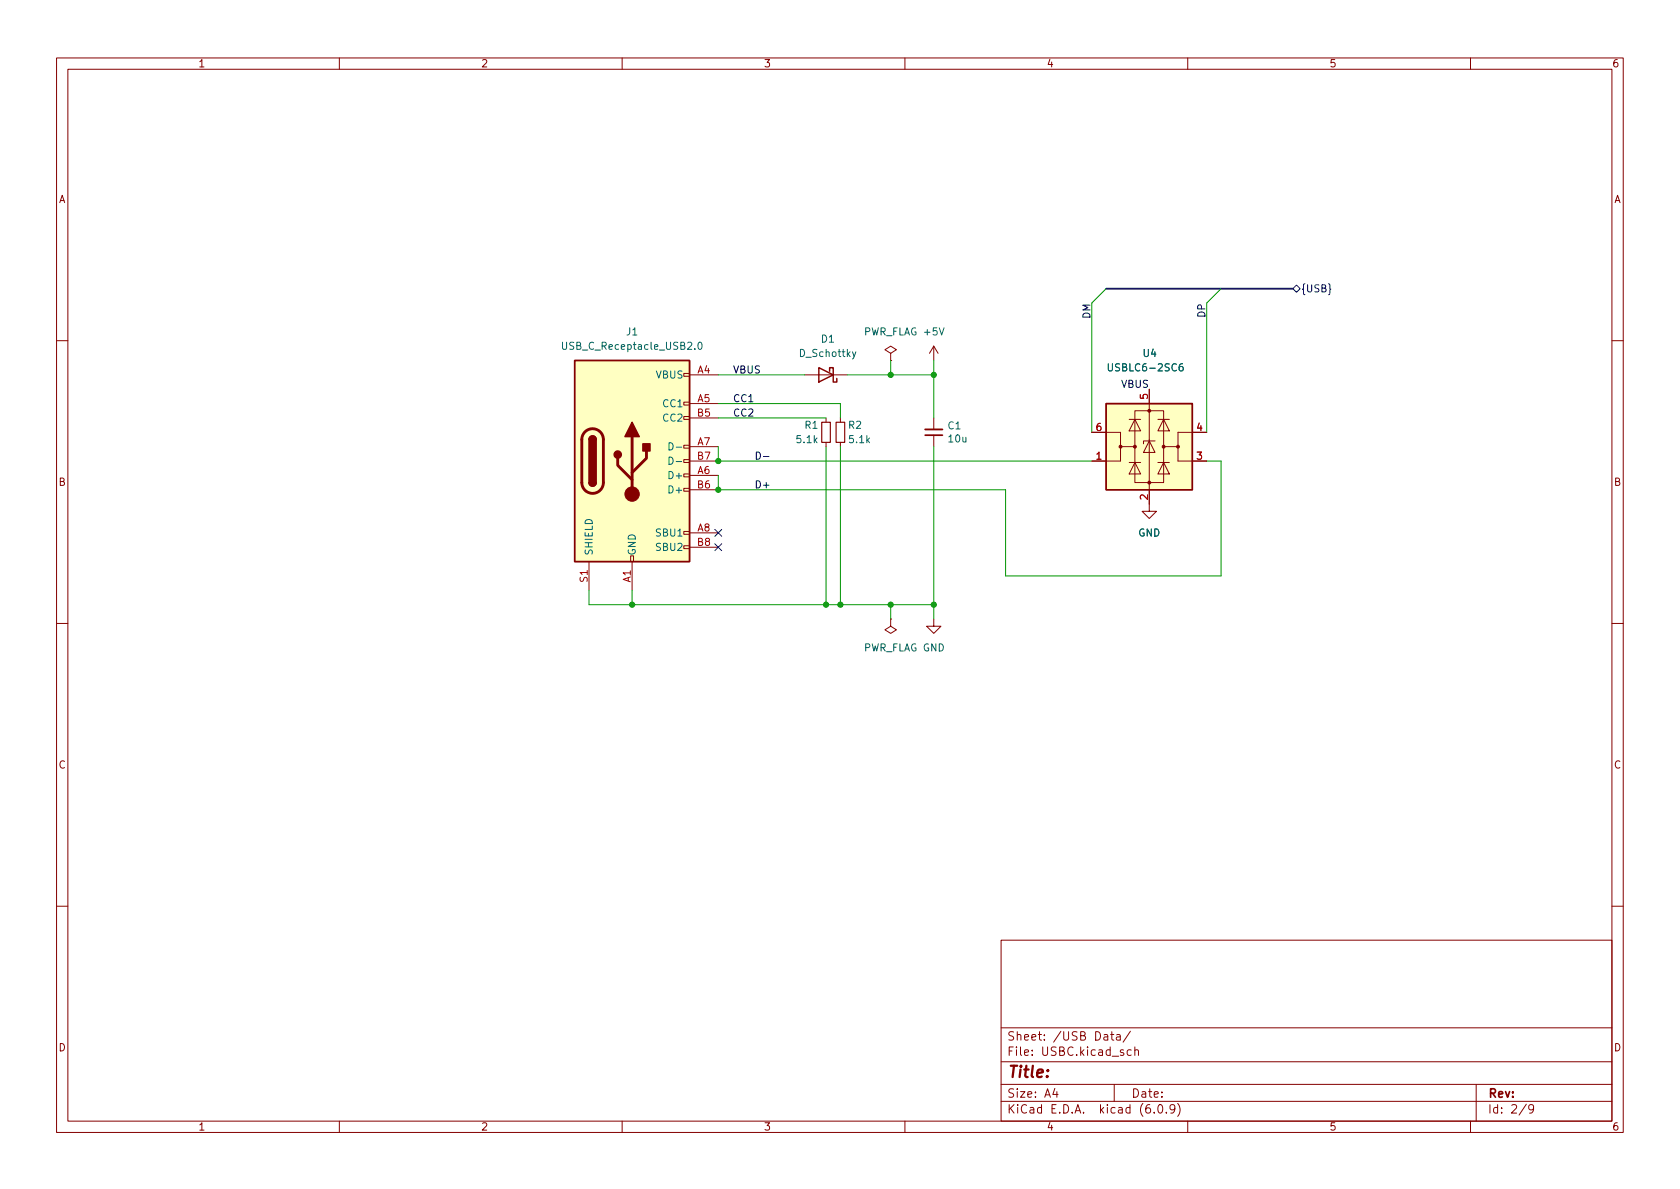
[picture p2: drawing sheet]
<svg xmlns="http://www.w3.org/2000/svg" width="297mm" height="210mm" viewBox="0 0 297 210" stroke-linecap="round" stroke-linejoin="round" font-family="sans-serif">
<g fill="none" stroke="#840000" stroke-width=".18">
<path d="M10 10.2h277v190.1h-277zM12 12.2h273v186.1h-273zM60 10.2v2M110 10.2v2M160 10.2v2M210 10.2v2M260 10.2v2M10 60.2h2M120.9 78.7h1v.5h-1zM120.9 73.7h1v.5h-1zM120.9 71.1h1v.5h-1zM120.9 66h1v.5h-1z"/>
<path d="M121.9 66.3h5.1M121.9 71.4h5.1M121.9 79h5.1M121.9 73.9h5.1M142.2 66.3h7.7M146 73.9v.8M146 78.2v.8M148.6 73.9v.8M148.6 78.2v.8M157.5 62.5l1-.7-1-.6-1 .6 1 .7v1.2M157.5 63.7h.1M165.1 61.2v2.5"/>
<path d="M165.1 73.9v2M165.1 77v2M165.1 61.2l-.8 1.3M165.1 61.2l.8 1.3M193 76.4h5.1v2.6h2.6M198.1 79v2.5h-5.1M199.6 74.2h2.1M200.7 72.6h5v12.7h-5zM200.7 74.2l1 2h-2.1zM203.2 68.8v21.6h1.3l-1.3 1.3-1.3-1.3h1.3M203.2 78l1 2h-2zM204.2 78h-2v.5"/>
<path d="M204.7 74.2h2.1M205.7 74.2l1.1 2h-2.1zM208.3 79v2.5h5.1M213.4 76.4h-5.1v2.6h-2.6M285 60.2h2M104.1 99.3v5.1M111.5 98.3h.5v1h-.5zM111.8 99.3v5.1M120.9 96.5h1v.5h-1zM120.9 94h1v.5h-1zM120.9 86.4h1v.5h-1zM120.9 83.8h1v.5h-1z"/>
<path d="M120.9 81.3h1v.5h-1zM121.9 84.1h5.1M121.9 94.2h5.1M121.9 86.6h5.1M121.9 81.5h5.1M121.9 96.8h5.1M199.6 81.8h2.1M200.7 81.8l1 2h-2.1zM204.7 81.8h2.1M205.7 81.8l1.1 2h-2.1zM10 110.2h2M157.5 109.5v1.2l1 .7-1 .6-1-.6 1-.7"/>
<path d="M157.5 109.5h.1M165.1 109.5v1.2h1.3l-1.3 1.3-1.3-1.3h1.3M285 110.2h2M10 160.2h2M177 166.3h108v32h-108zM285 160.2h2M60 198.3v2M110 198.3v2M160 198.3v2M177 194.8h108M177 191.8h108M177 187.8h108"/>
<path d="M177 181.8h108M186.5 192.5l-.4 1h1M186.9 193v1M195.2 183h.6l.1 .9M195.9 183.3l-.5 .1a.29 .29 0 0 0-.3 .2 .29 .29 0 0 0 .3 .3h.5M196.4 182.9h.5M196.6 182.4v1.3l.3 .2M197 191.8v3M197.4 183h.6l.1 .9M198.1 183.3l-.5 .1a.29 .29 0 0 0-.2 .2 .29 .29 0 0 0 .2 .3h.5M199.9 182.4l-1.3 1.9M200 185.7l-.4-.1-.3 .3v.4l.1 .3h.6"/>
<path d="M200.6 185.8l.3-.2 .3 .1 .1 .9M200.6 185.1v1.5M204.1 196.7v.1M204.9 195.4l.2-.1a.81 .81 0 0 1 .6 .7 .81 .81 0 0 1-.3 .8h-.2a.81 .81 0 0 1-.6-.6 .81 .81 0 0 1 .3-.8zM206.2 196.7v.1M207.7 196l-.3 .3h-.3l-.2-.3 .1-.6 .4-.1 .2 .2a.99 .99 0 0 1-.3 1.3h-.3M208.2 195.1a1.72 1.72 0 0 1 0 2.3M210 198.3v2M260 198.3v2M261 191.8v6.5M269.9 195.3l-1.3 1.9M271.2 196l-.3 .3h-.3l-.3-.3 .1-.6 .5-.1 .2 .2a.99 .99 0 0 1-.4 1.3h-.3"/>
</g>
<path d="M145.3 74.7h1.5v3.5h-1.5zM147.8 74.7h1.6v3.5h-1.6z" fill="none" stroke="#840000" stroke-width=".2"/>
<path d="M101.6 63.7h20.3v35.6h-20.3zM104.1 77.7a.64 .64 0 0 1 .7-.6 .64 .64 0 0 1 .6 .6M144.8 65l2.5 1.3-2.5 1.3zM146.7 65.7v-.7h.6v2.6h.7v-.7M195.6 71.4h15.2v15.2h-15.2zM104.1 85.3a.64 .64 0 0 0 .7 .7 .64 .64 0 0 0 .6-.7" fill="none" stroke="#840000" stroke-width=".25"/>
<path d="M99.5 60.5v1l.2 .3h.2l.3-.3v-1M118.3 78.3a.64 .64 0 0 1 .7 .6 .64 .64 0 0 1-.7 .7zM119.6 79.1h.9M123.5 60.6l.2-.1a.68 .68 0 0 1 .4 .6 .68 .68 0 0 1-.4 .7l-.2-.1-.1-.4zM151.3 62.2l-.4 1.2-.2 .1M196 64.3v1.1l.2 .2 .4-.1 .1-.1v-1.1M209.1 64.3l-.4 .1a.86 .86 0 0 0 0 1.2l.4-.1 .1-.5-.2-.2-.4 .1-.1 .1M118.3 80.8a.64 .64 0 0 1 .7 .7 .64 .64 0 0 1-.7 .6zM119.6 81.6h.9" fill="none" stroke="#006464" stroke-width=".18"/>
<g fill="#ffffc2" stroke="#ffffc2" stroke-width=".18">
<path d="M101.6 63.7h20.3v35.6h-20.3z"/>
<path d="M195.6 71.4h15.2v15.2h-15.2z"/>
</g>
<path d="M103.4 76.4a1.91 1.91 0 0 1 2.1-.4 1.91 1.91 0 0 1 1.2 1.7v7.6a1.91 1.91 0 0 1-1.9 1.9 1.91 1.91 0 0 1-1.9-1.9v-7.7l.1-.7zM111.8 77.2v10.2M114.3 79.8v1.2l-2.5 2.6M109.2 81v1.3l2.6 2.5" fill="none" stroke="#840000" stroke-width=".51"/>
<g fill="#840000" stroke="#840000" stroke-width=".25">
<path d="M104.1 85.3h1.3a.64 .64 0 0 1-.6 .7 .64 .64 0 0 1-.7-.7z"/>
<path d="M104.1 77.7h1.3v7.6h-1.3z"/>
<path d="M104.3 77.3a.64 .64 0 0 1 .7-.2 .64 .64 0 0 1 .4 .6h-1.3z"/>
<path d="M111.8 74.7l1.2 2.5h-2.5z"/>
<path d="M113.7 78.5h1.2v1.3h-1.2z"/>
<circle cx="109.2" cy="80.4" r=".63"/>
</g>
<g fill="#840000" stroke="#840000" stroke-width=".18">
<circle cx="111.8" cy="87.4" r="1.27"/>
<circle cx="198.1" cy="79" r=".25"/>
<circle cx="200.7" cy="79" r=".25"/>
<circle cx="203.2" cy="85.3" r=".25"/>
<circle cx="203.2" cy="72.6" r=".25"/>
<circle cx="205.7" cy="79" r=".25"/>
<circle cx="208.3" cy="79" r=".25"/>
</g>
<path d="M163.6 75.9h3" fill="none" stroke="#840000" stroke-width=".33"/>
<path d="M163.6 77h3" fill="none" stroke="#840000" stroke-width=".3"/>
<path d="M228.6 51l.6-.6 .7 .6-.7 .7zM126.4 96.2l1.2 1.2M126.4 93.6l1.2 1.2M127.6 96.2l-1.2 1.2M127.6 93.6l-1.2 1.2" fill="none" stroke="#000084" stroke-width=".18"/>
<path d="M133.7 79.9a.64 .64 0 0 1 .8 .7 .64 .64 0 0 1-.8 .6zM135 80.7h1" fill="none" stroke="#0f0f0f" stroke-width=".18"/>
<path d="M195.6 51h33" fill="none" stroke="#000084" stroke-width=".3"/>
<g fill="none" stroke="#009600" stroke-width=".18">
<path d="M195.6 51l-2.6 2.6v22.8M215.9 51l-2.5 2.6v22.8M127 71.4h21.6v2.5M127 79v2.5h66M127 66.3h15.2M127 73.9h19M146 79v27.9M148.6 79v27.9M149.9 66.3h15.2M157.5 63.7v2.6M165.1 63.7v10.2M165.1 79v30.5"/>
<path d="M213.4 81.5h2.5v20.3h-38.1v-15.2h-50.8v-2.5M104.1 104.4v2.5h61M111.8 104.4v2.5M157.5 106.9v2.6"/>
</g>
<g fill="#009600" stroke="#009600" stroke-width=".18">
<circle cx="146" cy="106.9" r=".46"/>
<circle cx="165.1" cy="106.9" r=".46"/>
<circle cx="157.5" cy="106.9" r=".46"/>
<circle cx="111.8" cy="106.9" r=".46"/>
<circle cx="127" cy="81.5" r=".46"/>
<circle cx="127" cy="86.6" r=".46"/>
<circle cx="148.6" cy="106.9" r=".46"/>
<circle cx="157.5" cy="66.3" r=".46"/>
<circle cx="165.1" cy="66.3" r=".46"/>
</g>
<text font-size="2.8" fill="#840000" x="178" y="190.6">Title:</text>
<g font-size="2.1" fill="#840000">
<text x="178" y="184">Sheet: /USB Data/</text>
<text x="178" y="186.7">File: USBC.kicad_sch</text>
<text x="178" y="196.9">KiCad E.D.A. kicad (6.0.9)</text>
<text x="178" y="194.1">Size: A4</text>
<text x="200" y="194.1">Date:</text>
<text x="263" y="194.1">Rev:</text>
<text x="263" y="196.9">Id: 2/9</text>
</g>
<g font-size="1.8" fill="#840000">
<text x="35" y="11.9">1</text>
<text x="85" y="11.9">2</text>
<text x="135" y="11.9">3</text>
<text x="185" y="11.9">4</text>
<text x="235" y="11.9">5</text>
<text x="285" y="11.9">6</text>
<text x="10.3" y="35.9">A</text>
<text x="285.3" y="35.9">A</text>
<text x="10.3" y="85.9">B</text>
<text x="285.3" y="85.9">B</text>
<text x="10.3" y="135.9">C</text>
<text x="285.3" y="135.9">C</text>
<text x="10.3" y="185.9">D</text>
<text x="285.3" y="185.9">D</text>
<text x="35" y="199.9">1</text>
<text x="85" y="199.9">2</text>
<text x="135" y="199.9">3</text>
<text x="185" y="199.9">4</text>
<text x="235" y="199.9">5</text>
<text x="285" y="199.9">6</text>
</g>
<text font-size="1.8" fill="#000084" x="230" y="51.7">{USB}</text>
<g font-size="1.8" fill="#006464">
<text x="110.8" y="59.3">J1</text>
<text x="152.5" y="59.3">PWR_FLAG</text>
<text x="163.5" y="59.3">+5V</text>
<text x="100" y="61.8">USB_C_Receptacle_USB2.0</text>
<text x="141.5" y="63.1">D_Schottky</text>
<text x="145.2" y="60.6">D1</text>
<text x="196.5" y="65.7">USBLC6-2SC6</text>
<text x="202.1" y="63.1">U4</text>
<text x="116" y="66.9">VBUS</text>
<text x="117.4" y="72">CC1</text>
<text x="117.4" y="74.5">CC2</text>
<text x="142.3" y="75.8">R1</text>
<text x="150" y="75.8">R2</text>
<text x="167.6" y="75.9">C1</text>
<text x="141" y="78.4">5.1k</text>
<text x="150.2" y="78.4">5.1k</text>
<text x="167.8" y="78.2">10u</text>
<text x="118.6" y="84.7">D+</text>
<text x="118.6" y="87.2">D+</text>
<text x="116.2" y="94.9">SBU1</text>
<text x="201.2" y="94.9">GND</text>
<text x="104.8" y="98.3" transform="rotate(-90 104.8 98.3)">SHIELD</text>
<text x="112.4" y="98.3" transform="rotate(-90 112.4 98.3)">GND</text>
<text x="116.2" y="97.4">SBU2</text>
<text x="152.5" y="115.2">PWR_FLAG GND</text>
</g>
<g font-size="1.8" fill="#0f0f0f">
<text x="192.8" y="56.3" transform="rotate(-90 192.8 56.3)">DM</text>
<text x="213.1" y="56" transform="rotate(-90 213.1 56)">DP</text>
<text x="129.5" y="66">VBUS</text>
<text x="129.5" y="71.1">CC1</text>
<text x="198.3" y="68.6">VBUS</text>
<text x="129.5" y="73.6">CC2</text>
<text x="133.3" y="86.3">D+</text>
</g>
<g font-size="1.8" fill="#a90000">
<text x="123.3" y="66">A4</text>
<text x="123.3" y="71.1">A5</text>
<text x="202.9" y="70.6" transform="rotate(-90 202.9 70.6)">5</text>
<text x="123.3" y="73.7">B5</text>
<text x="193.8" y="76.2">6</text>
<text x="211.6" y="76.2">4</text>
<text x="123.3" y="83.8">A6</text>
<text x="123.3" y="78.7">A7</text>
<text x="123.3" y="81.3">B7</text>
<text x="193.8" y="81.3">1</text>
<text x="211.6" y="81.3">3</text>
<text x="123.3" y="86.4">B6</text>
<text x="202.9" y="88.4" transform="rotate(-90 202.9 88.4)">2</text>
<text x="123.3" y="94">A8</text>
<text x="123.3" y="96.5">B8</text>
<text x="103.9" y="102.9" transform="rotate(-90 103.9 102.9)">S1</text>
<text x="111.5" y="103" transform="rotate(-90 111.5 103)">A1</text>
</g>
</svg>
